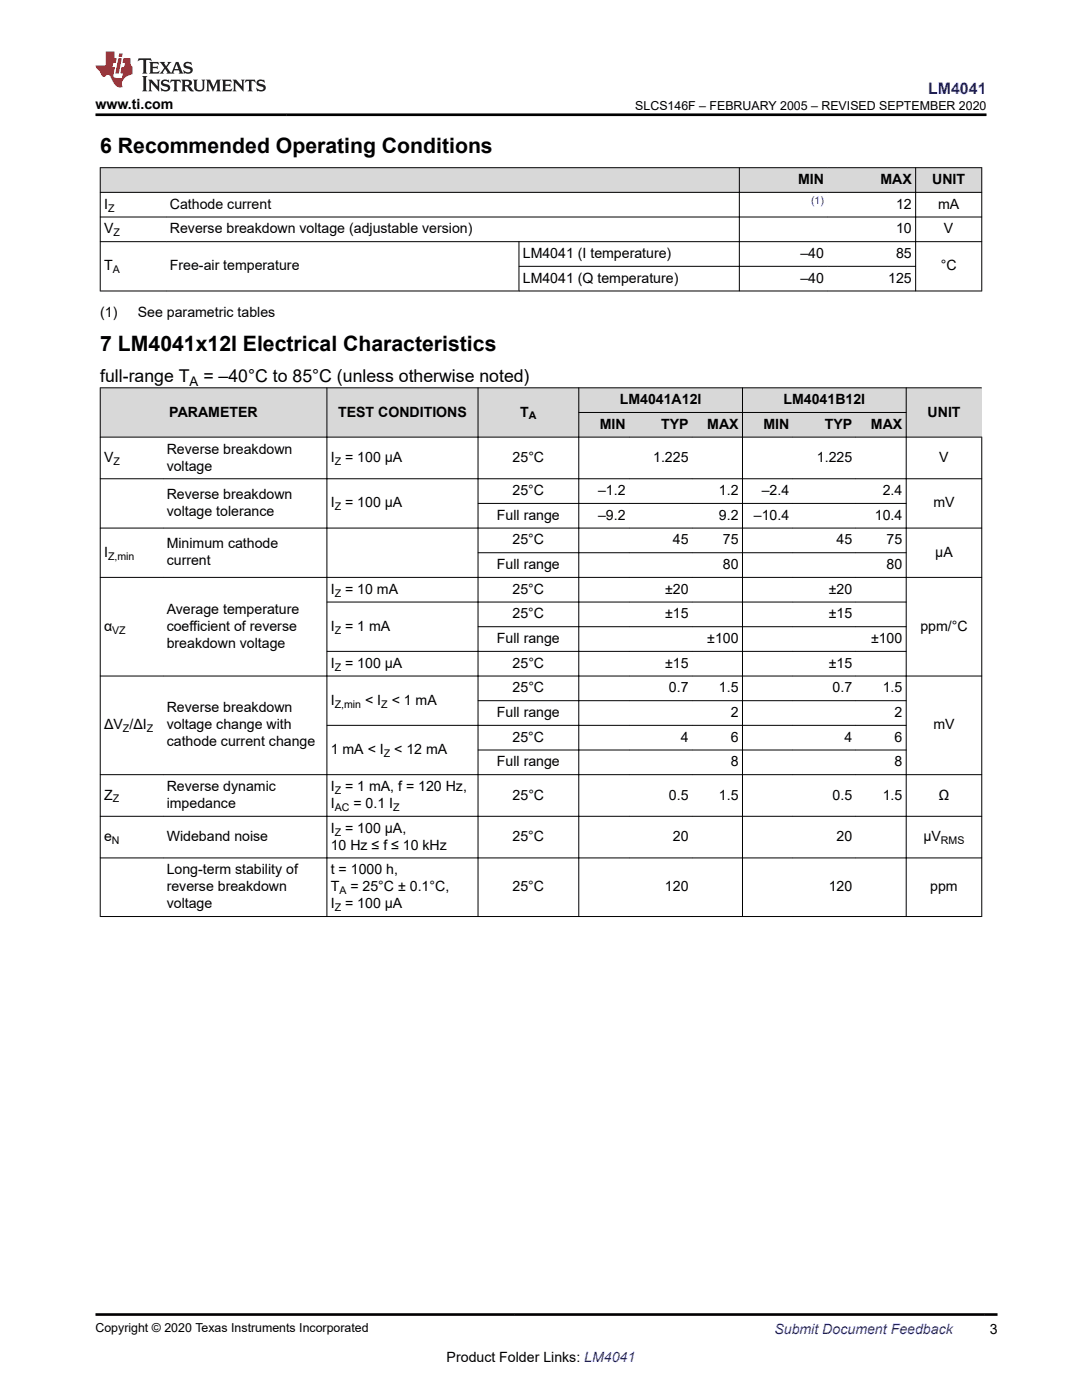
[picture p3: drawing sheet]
<svg xmlns="http://www.w3.org/2000/svg" width="216mm" height="279mm" viewBox="0 0 216 279" stroke-linecap="round" stroke-linejoin="round" font-family="sans-serif">
<g fill="#d8d8d8">
<path d="M20 33.5h175.9v4.9h-175.9z" fill-rule="evenodd"/>
<path d="M20.1 33.5h127.4v4.8h-127.4z" fill-rule="evenodd"/>
<path d="M147.6 33.5h17.5v4.8h-17.5z" fill-rule="evenodd"/>
<path d="M165.1 33.5h17.5v4.8h-17.5z" fill-rule="evenodd"/>
<path d="M182.8 33.5h13v4.8h-13z" fill-rule="evenodd"/>
</g>
<path d="M19.9 33.5h176.1M19.9 38.4h176.1M20 33.4v24.7M147.5 33.4v24.7M182.7 33.4v24.7M195.9 33.4v24.7M19.9 43.3h176.1M19.9 48.2h176.1M19.9 58.1h176.1M103.5 53.2h79.3M103.6 48.2v9.9" fill="none" stroke="#000" stroke-width=".2"/>
<g fill="#d8d8d8">
<path d="M20 77.4h175.9v4.9h-175.9z" fill-rule="evenodd"/>
<path d="M20 82.3h175.9v4.9h-175.9z" fill-rule="evenodd"/>
<path d="M20.1 77.5h45.1v9.7h-45.1z" fill-rule="evenodd"/>
<path d="M65.3 77.5h30v9.7h-30z" fill-rule="evenodd"/>
<path d="M95.4 77.5h20v9.7h-20z" fill-rule="evenodd"/>
<path d="M115.6 77.5h32.5v4.8h-32.5z" fill-rule="evenodd"/>
<path d="M148.2 77.5h32.6v4.8h-32.6z" fill-rule="evenodd"/>
<path d="M180.9 77.5h15v9.7h-15z" fill-rule="evenodd"/>
<path d="M115.6 82.4h9.9v4.8h-9.9z" fill-rule="evenodd"/>
<path d="M125.5 82.4h12.6v4.8h-12.6z" fill-rule="evenodd"/>
<path d="M138.1 82.4h10v4.8h-10z" fill-rule="evenodd"/>
<path d="M148.2 82.4h10v4.8h-10z" fill-rule="evenodd"/>
<path d="M158.2 82.4h12.6v4.8h-12.6z" fill-rule="evenodd"/>
<path d="M170.8 82.4h10v4.8h-10z" fill-rule="evenodd"/>
</g>
<g fill="none" stroke="#000" stroke-width=".2">
<path d="M19.9 77.4h176M20 77.3v105.7M65.2 77.3v105.7M95.4 77.3v105.7M115.5 77.3v105.7M148.2 77.3v105.7M180.8 77.3v105.7M19.9 87.2h176.1M19.9 95.5h176.1M115.4 82.3h65.5M195.9 87.2v95.8M19.9 105.4h176.1"/>
<path d="M19.9 115.2h176.1M95.3 100.5h85.6M95.3 110.3h85.6M19.9 134.9h176.1M65.2 120.2h115.7M95.3 125.1h85.6M95.3 139.8h85.6M180.9 130h-115.7M19.9 154.6h176.1M65.2 144.8h115.7M95.3 149.7h85.6M19.9 162.9h176.1"/>
<path d="M19.9 171.2h176.1M19.9 182.9h176.1"/>
</g>
<path d="M27.7 11.6l-.2 .6 .5-.2h.6v.1v2.2l-.2 .4h1l-.2-.4v-2.2v-.1h.5l.5 .2-.1-.6zM29.8 12.4l.2 .3v1.6l-.2 .4h1.9l.1-.6a1.08 1.08 0 0 1-1.3 .2v-.7h.6l.4 .2v-.7l-.4 .2h-.6v-.5l.2-.2a1 1 0 0 1 1 .3l-.1-.5zM31.8 12.4l1 1.1-1 1.2h.9l-.2-.2 .4-.8 .5 .8-.2 .2h1.6l-.2-.2 .1-.5h1l.1 .5-.1 .2h.9l-.2-.4-.8-1.9h-.5l-1 2.1-.8-1.1 .9-1h-.8l.2 .2-.5 .6-.3-.6 .1-.2zM35.2 12.8l.4 1h-.8zM36.8 12.5a.65 .65 0 0 0-.2 .7 .65 .65 0 0 0 .6 .5l.7 .1 .1 .3a.79 .79 0 0 1-.7 .4 .79 .79 0 0 1-.7-.5l.1 .7 .2-.1a.93 .93 0 0 0 1.1 0 .93 .93 0 0 0 .4-.9 1.46 1.46 0 0 0-1.2-.6l-.1-.3a1.09 1.09 0 0 1 1.2 .2l-.2-.6-.1 .1-.6-.2zM28.4 15.2l.2 .4v2.2l-.2 .4h1l-.2-.4v-2.2l.2-.4zM29.6 15.9l.2 .4v1.5l-.2 .4h.8l-.3-.4v-1.3l1.7 1.8v-2l.2-.4h-.8l.2 .2 .1 1.1-1.2-1.3zM32.3 16a.65 .65 0 0 0-.2 .8 .65 .65 0 0 0 .7 .4l.6 .2 .1 .2a.79 .79 0 0 1-.7 .4 .79 .79 0 0 1-.7-.5l.1 .7 .2-.1a.93 .93 0 0 0 1.1 .1 .93 .93 0 0 0 .4-1 1.46 1.46 0 0 0-1.2-.5l-.1-.4a1.09 1.09 0 0 1 1.2 .2l-.2-.6-.1 .1-.6-.1zM34.1 15.9l-.1 .6a.63 .63 0 0 1 .7-.3l.1 1.6-.3 .4h1l-.2-.4v-1.6a.66 .66 0 0 1 .8 .3l-.1-.6zM36.2 15.9l.2 .4v1.5l-.2 .4h.9l-.2-.2v-.7h.5l.1 .2a.79 .79 0 0 0 1.2 .6l-1-.9a.61 .61 0 0 0 .6-.6 .61 .61 0 0 0-.5-.7zM36.9 16.2h.2a.47 .47 0 0 1 .5 .1 .47 .47 0 0 1 .1 .5l-.2 .1-.6 .1zM38.5 15.9l.2 .2a2.27 2.27 0 0 0 .4 2 1.04 1.04 0 0 0 1.7-.7v-1.3l.2-.2h-.8l.2 .4v1.1a.6 .6 0 0 1-.6 .6 .6 .6 0 0 1-.6-.6v-1.1l.3-.4zM41.1 15.9l.2 .4v1.5l-.2 .4h.7l-.2-.4v-1.4l.9 1.9 .8-1.9v1.4l-.2 .4h1l-.3-.4v-1.5l.3-.4h-.8l-.7 1.5-.7-1.5zM44.3 15.9l.2 .4v1.5l-.2 .4h1.9l.1-.6a1.09 1.09 0 0 1-1.3 .2v-.7h.6l.4 .2v-.6l-.4 .2h-.6v-.6l.2-.1a1.01 1.01 0 0 1 1 .3l-.1-.6zM46.4 15.9l.3 .4v1.5l-.3 .4h.8l-.2-.4v-1.3l1.6 1.8v-2l.2-.4h-.7l.2 .2v1.1l-1.2-1.3zM49 15.9l-.1 .6a.63 .63 0 0 1 .8-.3v1.6l-.3 .4h1l-.2-.4v-1.6a.66 .66 0 0 1 .8 .3l-.1-.6zM51.4 16a.65 .65 0 0 0-.2 .8 .65 .65 0 0 0 .6 .4l.6 .2 .2 .2a.79 .79 0 0 1-.8 .4 .79 .79 0 0 1-.6-.5l.1 .7 .2-.1a.93 .93 0 0 0 1 .1 .93 .93 0 0 0 .5-1 1.46 1.46 0 0 0-1.3-.5l-.1-.4a1.09 1.09 0 0 1 1.3 .2l-.2-.6-.2 .1-.5-.1z" fill="#231f20"/>
<path d="M21.1 10.3v2.7h-2.1l.1 .4 .9 1a.95 .95 0 0 0 .9 .9 .59 .59 0 0 1 .6-.4 .59 .59 0 0 1 .5 .3l.4 .8a1.59 1.59 0 0 0 2.1 1.4 1.61 1.61 0 0 1 1-2.3l1-.3-.1-1.5a1.59 1.59 0 0 1-.4-1.7h-1.4l-.2 .9h.5l-.1 .9h-.5l-.2 .9v.3l.4 .1-.2 .9h-.6a.73 .73 0 0 1-1.1-.7l.3-1.5h-.5l.2-.9h.5l.2-.9h-.5v-1.3zM23.6 11.6l-.6 3.1h.7l.6-3.1zM23.8 10.7l-.1 .6h.7l.1-.6z" fill="#ed1c24"/>
<path d="M19 22.9h177.8M19 262.3h180" fill="none" stroke="#000" stroke-width=".53"/>
<g font-size="4.2">
<text x="20" y="30.5">6 Recommended Operating Conditions</text>
<text x="20" y="70.1">7 LM4041x12I Electrical Characteristics</text>
</g>
<g font-size="3.5">
<text x="20" y="76.2">full-range T</text>
<text x="40.6" y="76.2">= –40°C to 85°C (unless otherwise noted)</text>
</g>
<text font-size="3.2" fill="#00f" x="185.2" y="18.7">LM4041</text>
<g font-size="2.8">
<text x="19" y="21.8">www.ti.com</text>
<text x="20.8" y="41.7">I</text>
<text x="33.9" y="41.7">Cathode current</text>
<text x="159.2" y="36.7">MIN</text>
<text x="175.7" y="36.7">MAX</text>
<text x="178.8" y="41.7">12</text>
<text x="186" y="36.7">UNIT</text>
<text x="187.2" y="41.7">mA</text>
<text x="20.8" y="46.6">V</text>
<text x="33.9" y="46.6">Reverse breakdown voltage (adjustable version)</text>
<text x="178.8" y="46.6">10</text>
<text x="188.4" y="46.6">V</text>
<text x="20.8" y="54">T</text>
<text x="33.9" y="54">Free-air temperature</text>
<text x="104.3" y="51.5">LM4041 (I temperature)</text>
<text x="159.7" y="51.5">–40</text>
<text x="178.8" y="51.5">85</text>
<text x="187.7" y="54">°C</text>
<text x="104.3" y="56.4">LM4041 (Q temperature)</text>
<text x="159.7" y="56.4">–40</text>
<text x="177.2" y="56.4">125</text>
<text x="20" y="63.2">(1)</text>
<text x="27.5" y="63.2">See parametric tables</text>
<text x="33.8" y="83.1">PARAMETER</text>
<text x="67.5" y="83.1">TEST CONDITIONS</text>
<text x="103.8" y="83.1">T</text>
<text x="123.7" y="80.7">LM4041A12I</text>
<text x="156.3" y="80.7">LM4041B12I</text>
<text x="185.1" y="83.1">UNIT</text>
<text x="119.7" y="85.6">MIN</text>
<text x="131.9" y="85.6">TYP</text>
<text x="141.1" y="85.6">MAX</text>
<text x="152.3" y="85.6">MIN</text>
<text x="164.6" y="85.6">TYP</text>
<text x="173.8" y="85.6">MAX</text>
<text x="20.8" y="92.2">V</text>
<text x="33.3" y="90.5">Reverse breakdown</text>
<text x="33.3" y="93.9">voltage</text>
<text x="66" y="92.2">I</text>
<text x="68.9" y="92.2">= 100 μA</text>
<text x="102.3" y="92.2">25°C</text>
<text x="130.3" y="92.2">1.225</text>
<text x="163" y="92.2">1.225</text>
<text x="187.4" y="92.2">V</text>
<text x="33.3" y="99.6">Reverse breakdown</text>
<text x="66" y="101.3">I</text>
<text x="68.9" y="101.3">= 100 μA</text>
<text x="102.3" y="98.8">25°C</text>
<text x="119.3" y="98.8">–1.2</text>
<text x="143.5" y="98.8">1.2</text>
<text x="152" y="98.8">–2.4</text>
<text x="176.1" y="98.8">2.4</text>
<text x="186.2" y="101.3">mV</text>
<text x="33.3" y="103">voltage tolerance</text>
<text x="99.2" y="103.7">Full range</text>
<text x="119.3" y="103.7">–9.2</text>
<text x="143.5" y="103.7">9.2</text>
<text x="150.4" y="103.7">–10.4</text>
<text x="174.6" y="103.7">10.4</text>
<text x="20.8" y="111.1">I</text>
<text x="33.3" y="109.4">Minimum cathode</text>
<text x="33.3" y="112.8">current</text>
<text x="99.2" y="113.6">Full range</text>
<text x="102.3" y="108.7">25°C</text>
<text x="134.3" y="108.7">45</text>
<text x="144.2" y="108.7">75</text>
<text x="144.2" y="113.6">80</text>
<text x="166.9" y="108.7">45</text>
<text x="176.9" y="108.7">75</text>
<text x="176.9" y="113.6">80</text>
<text x="186.6" y="111.1">μA</text>
<text x="66" y="118.5">I</text>
<text x="68.9" y="118.5">= 10 mA</text>
<text x="102.3" y="118.5">25°C</text>
<text x="132.7" y="118.5">±20</text>
<text x="165.4" y="118.5">±20</text>
<text x="20.8" y="125.9">α</text>
<text x="33.3" y="122.5">Average temperature</text>
<text x="33.3" y="125.9">coefficient of reverse</text>
<text x="66" y="125.9">I</text>
<text x="68.9" y="125.9">= 1 mA</text>
<text x="102.3" y="123.4">25°C</text>
<text x="132.7" y="123.4">±15</text>
<text x="165.4" y="123.4">±15</text>
<text x="183.6" y="125.9">ppm/°C</text>
<text x="33.3" y="129.3">breakdown voltage</text>
<text x="99.2" y="128.3">Full range</text>
<text x="141.1" y="128.3">±100</text>
<text x="173.8" y="128.3">±100</text>
<text x="66" y="133.3">I</text>
<text x="68.9" y="133.3">= 100 μA</text>
<text x="102.3" y="133.3">25°C</text>
<text x="132.7" y="133.3">±15</text>
<text x="165.4" y="133.3">±15</text>
<text x="33.3" y="142.2">Reverse breakdown</text>
<text x="66" y="140.7">I</text>
<text x="72.9" y="140.7">&lt; I</text>
<text x="78.2" y="140.7">&lt; 1 mA</text>
<text x="99.2" y="143.1">Full range</text>
<text x="102.3" y="138.2">25°C</text>
<text x="133.5" y="138.2">0.7</text>
<text x="143.5" y="138.2">1.5</text>
<text x="145.8" y="143.1">2</text>
<text x="166.1" y="138.2">0.7</text>
<text x="176.1" y="138.2">1.5</text>
<text x="178.5" y="143.1">2</text>
<text x="20.8" y="145.6">ΔV /ΔI</text>
<text x="33.3" y="145.6">voltage change with</text>
<text x="33.3" y="149">cathode current change</text>
<text x="102.3" y="148">25°C</text>
<text x="135.8" y="148">4</text>
<text x="145.8" y="148">6</text>
<text x="168.5" y="148">4</text>
<text x="178.5" y="148">6</text>
<text x="186.2" y="145.6">mV</text>
<text x="66" y="150.5">1 mA &lt; I</text>
<text x="78.7" y="150.5">&lt; 12 mA</text>
<text x="99.2" y="153">Full range</text>
<text x="145.8" y="153">8</text>
<text x="178.5" y="153">8</text>
<text x="20.8" y="159.6">Z</text>
<text x="33.3" y="157.9">Reverse dynamic</text>
<text x="33.3" y="161.3">impedance</text>
<text x="66" y="161.3">I</text>
<text x="66" y="157.9">I</text>
<text x="68.9" y="157.9">= 1 mA, f = 120 Hz,</text>
<text x="70.5" y="161.3">= 0.1 I</text>
<text x="102.3" y="159.6">25°C</text>
<text x="133.5" y="159.6">0.5</text>
<text x="143.5" y="159.6">1.5</text>
<text x="166.1" y="159.6">0.5</text>
<text x="176.1" y="159.6">1.5</text>
<text x="187.3" y="159.6">Ω</text>
<text x="20.8" y="167.9">e</text>
<text x="33.3" y="167.9">Wideband noise</text>
<text x="66" y="166.2">I</text>
<text x="68.9" y="166.2">= 100 μA,</text>
<text x="102.3" y="167.9">25°C</text>
<text x="134.3" y="167.9">20</text>
<text x="166.9" y="167.9">20</text>
<text x="184.3" y="167.9">μV</text>
<text x="66" y="169.6">10 Hz ≤ f ≤ 10 kHz</text>
<text x="33.3" y="174.5">Long-term stability of</text>
<text x="33.3" y="177.9">reverse breakdown</text>
<text x="66" y="174.5">t = 1000 h,</text>
<text x="66" y="177.9">T</text>
<text x="69.9" y="177.9">= 25°C ± 0.1°C,</text>
<text x="102.3" y="177.9">25°C</text>
<text x="132.7" y="177.9">120</text>
<text x="165.4" y="177.9">120</text>
<text x="185.6" y="177.9">ppm</text>
<text x="33.3" y="181.3">voltage</text>
<text x="66" y="181.3">I</text>
<text x="68.9" y="181.3">= 100 μA</text>
<text x="197.5" y="266.1">3</text>
<text x="89.1" y="271.7">Product Folder Links: LM4041</text>
</g>
<text font-size="2.8" fill="#00f" x="154.5" y="266.2">Submit Document Feedback</text>
<text font-size="2.6" x="37.8" y="76.9">A</text>
<g font-size="2.5">
<text x="126.8" y="21.9">SLCS146F – FEBRUARY 2005 – REVISED SEPTEMBER 2020</text>
<text x="19" y="265.9">Copyright © 2020 Texas Instruments Incorporated</text>
</g>
<text font-size="2.1" fill="#00f" x="161.8" y="40.7">(1)</text>
<g font-size="2.1">
<text x="21.6" y="42.2">Z</text>
<text x="22.6" y="47.1">Z</text>
<text x="22.5" y="54.5">A</text>
<text x="105.5" y="83.7">A</text>
<text x="22.7" y="92.8">Z</text>
<text x="66.8" y="92.8">Z</text>
<text x="66.8" y="101.8">Z</text>
<text x="21.6" y="111.7">Z,min</text>
<text x="66.8" y="119.1">Z</text>
<text x="22.4" y="126.5">VZ</text>
<text x="66.8" y="126.5">Z</text>
<text x="66.8" y="133.8">Z</text>
<text x="66.8" y="141.2">Z,min</text>
<text x="76.1" y="141.2">Z</text>
<text x="24.5" y="146.1">Z</text>
<text x="29.3" y="146.1">Z</text>
<text x="76.6" y="151.1">Z</text>
<text x="22.5" y="160.1">Z</text>
<text x="66.8" y="158.4">Z</text>
<text x="66.8" y="161.8">AC</text>
<text x="78.4" y="161.8">Z</text>
<text x="66.8" y="166.7">Z</text>
<text x="22.3" y="168.4">N</text>
<text x="187.8" y="168.4">RMS</text>
<text x="67.7" y="178.4">A</text>
<text x="66.8" y="181.8">Z</text>
</g>
</svg>
